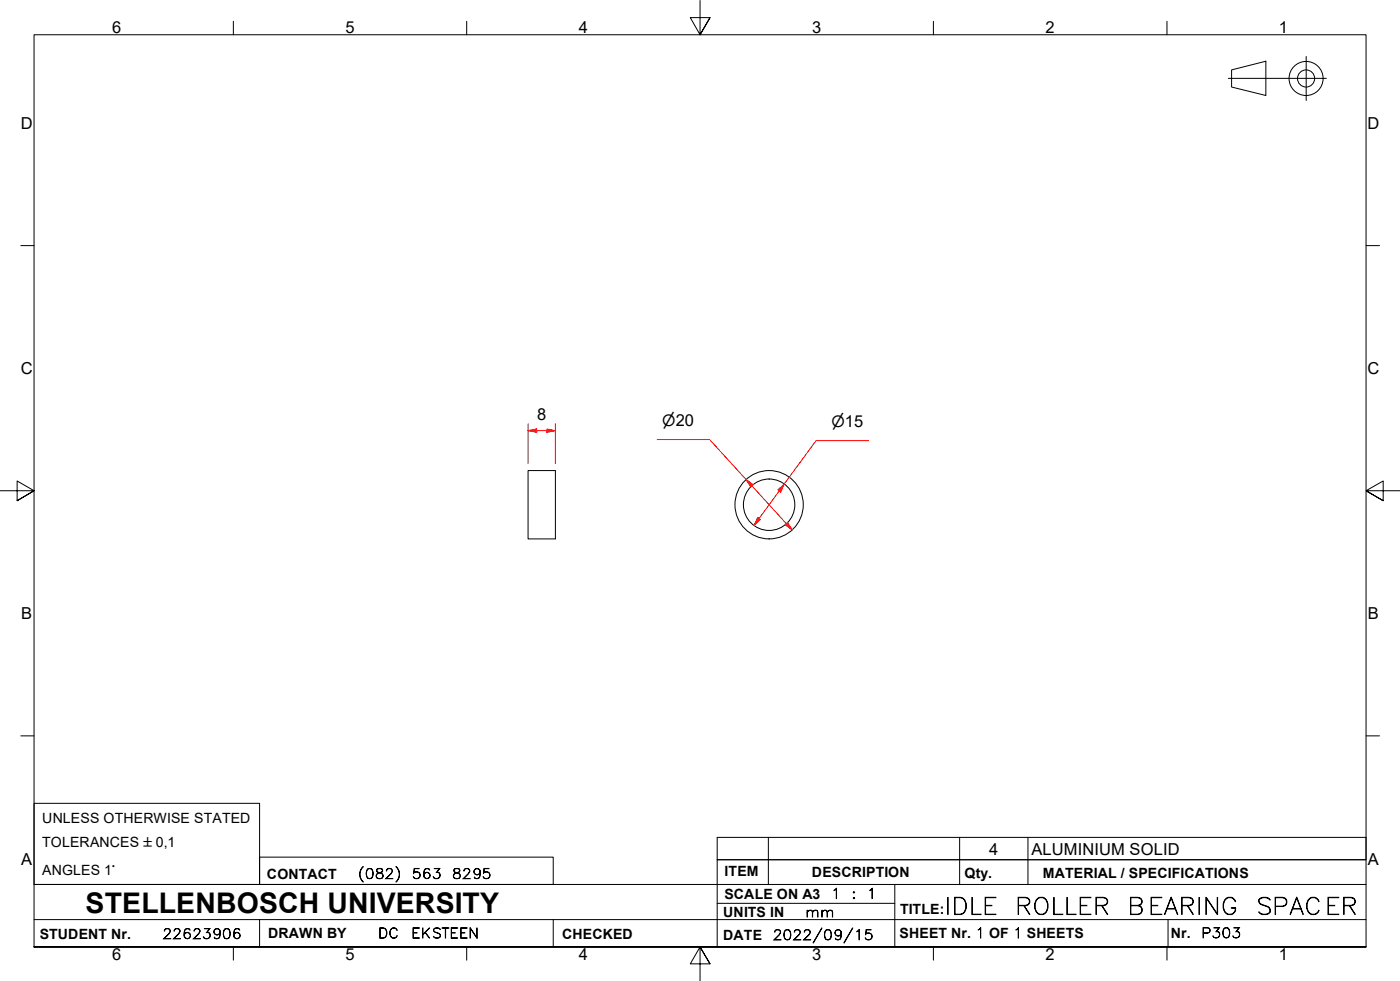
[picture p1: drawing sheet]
<svg xmlns="http://www.w3.org/2000/svg" width="410mm" height="287mm" viewBox="0 0 410 287" stroke-linecap="round" stroke-linejoin="round" font-family="sans-serif">
<!-- layer: Visible Edges(ISO) -->
<g fill="none" stroke="#000" stroke-width=".29">
<path d="M154.6 137.7h8v20h-8z"/>
<circle cx="225.2" cy="147.7" r="7.5"/>
<circle cx="225.2" cy="147.7" r="10"/>
</g>
<!-- layer: Symbols(ISO) -->
<path d="M210 245.1h190v6.6h-190zM225 245.1v6.6M281 245.1v6.6M301 245.1v6.6" fill="none" stroke="#000" stroke-width=".29"/>
<!-- layer: Border_0 -->
<g fill="none" stroke="#000" stroke-width=".29">
<path d="M68.3 6.2v4M136.7 6.2v4M205 .1v10.1l-2.9-5h5.8l-2.9 5 2.9-5M273.3 6.2v4M341.7 6.2v4M6.1 71.9h3.9M400 71.9h3.9M0 143.7h10l-5-2.9v5.8l5-2.9-5 2.9M410 143.7h-10l5-2.9v5.8l-5-2.9 5 2.9M6.1 215.4h3.9M400 215.4h3.9M10 277.2v-267h390v267h-390h390"/>
<path d="M68.3 277.2v3.9M136.7 277.2v3.9M273.3 277.2v3.9M341.7 277.2v3.9M207.9 282.1l-2.9-4.9 2.9 4.9h-5.8l2.9-4.9v10"/>
</g>
<!-- layer: Sketch Geometry(ISO) -->
<g fill="none" stroke="#000" stroke-width=".29">
<path d="M382.5 16.5v12.9M359.7 22.9h28.7M360.6 20.5l10-2.6v10.1l-10-2.5zM10 235.2h66v23.7h-66zM10 258.9h390M76 250.9h86v8h-86zM225 251.7v7.2M262 258.9v18.3M281 251.7v7.2M301 251.7v7.2M400 251.7h-190v25.5M10 277.2h390"/>
<path d="M10 269.2h390M76 269.2v8M162 269.2v8M210 264.4h52M342 269.2v8"/>
<circle cx="382.4" cy="23" r="5"/>
<circle cx="382.4" cy="23" r="2.51"/>
</g>
<!-- layer: Dimensions(ISO) -->
<path d="M154.6 126.1h2.6" fill="none" stroke="#f00" stroke-width=".29"/>
<path d="M154.6 126.1l2.6-.5v1z" fill-rule="evenodd" fill="#f00"/>
<path d="M154.6 126.1l2.6-.5v1zM160.1 126.1h2.5" fill="none" stroke="#f00" stroke-width=".29"/>
<path d="M160.1 125.6l2.5 .5-2.5 .5z" fill-rule="evenodd" fill="#f00"/>
<path d="M154.6 124v11.7M157.2 126.1h2.9M160.1 125.6l2.5 .5-2.5 .5zM162.6 124v11.7M218.4 140.3l1.8 1.9" fill="none" stroke="#f00" stroke-width=".29"/>
<path d="M218.4 140.3l2.1 1.6-.7 .6z" fill-rule="evenodd" fill="#f00"/>
<path d="M218.4 140.3l2.1 1.6-.7 .6zM230.3 153.3l1.7 1.8" fill="none" stroke="#f00" stroke-width=".29"/>
<path d="M229.9 153.6l.7-.7 1.4 2.2z" fill-rule="evenodd" fill="#f00"/>
<path d="M192.4 128.7h15.4l10.6 11.6M220.2 142.2l10.1 11.1M229.6 141.7l-1.4 2M229.9 153.6l.7-.7 1.4 2.2z" fill="none" stroke="#f00" stroke-width=".29"/>
<path d="M227.8 143.4l1.8-1.7-1 2.3z" fill-rule="evenodd" fill="#f00"/>
<path d="M222.2 151.8l-1.4 2M227.8 143.4l1.8-1.7-1 2.3z" fill="none" stroke="#f00" stroke-width=".29"/>
<path d="M221.9 151.5l.7 .6-1.8 1.7z" fill-rule="evenodd" fill="#f00"/>
<path d="M254.3 129h-15.3l-9.4 12.7M221.9 151.5l.7 .6-1.8 1.7zM228.2 143.7l-6 8.1" fill="none" stroke="#f00" stroke-width=".29"/>
<text font-size="8.3" x="25.1" y="267.2">STELLENBOSCH UNIVERSITY</text>
<g font-size="6.7">
<text x="276.5" y="267.7">IDLE</text>
<text x="297.2" y="267.7">ROLLER</text>
<text x="330.1" y="267.7">BEARING</text>
<text x="367.6" y="267.7">SPACER</text>
</g>
<g font-size="4.8">
<text x="32.8" y="9.7">6</text>
<text x="101.2" y="9.7">5</text>
<text x="169.5" y="9.7">4</text>
<text x="237.8" y="9.7">3</text>
<text x="306.1" y="9.7">2</text>
<text x="374.5" y="9.7">1</text>
<text x="6.1" y="37.8">D</text>
<text x="400.4" y="37.8">D</text>
<text x="6.1" y="109.6">C</text>
<text x="400.4" y="109.6">C</text>
<text x="157.3" y="123">8</text>
<text x="6.2" y="181.3">B</text>
<text x="400.5" y="181.3">B</text>
<text x="289.6" y="250.1">4</text>
<text x="302" y="250.2">ALUMINIUM SOLID</text>
<text x="6.2" y="253.1">A</text>
<text x="400.5" y="253.1">A</text>
<text x="32.8" y="281.1">6</text>
<text x="101.2" y="281.1">5</text>
<text x="169.5" y="281.1">4</text>
<text x="237.8" y="281.1">3</text>
<text x="306.1" y="281.1">2</text>
<text x="374.5" y="281.1">1</text>
</g>
<g font-size="4.6">
<text x="193.9" y="124.8">⌀20</text>
<text x="243.5" y="125.1">⌀15</text>
</g>
<g font-size="4.1">
<text x="12.4" y="240.9">UNLESS OTHERWISE STATED</text>
<text x="12.4" y="247.9">TOLERANCES ±0,1</text>
<text x="12.4" y="256">ANGLES 1°</text>
<text x="78.2" y="257.2">CONTACT</text>
<text x="212.2" y="256.5">ITEM</text>
<text x="237.7" y="256.7">DESCRIPTION</text>
<text x="282.4" y="256.9">Qty.</text>
<text x="305.4" y="256.9">MATERIAL / SPECIFICATIONS</text>
<text x="212.1" y="263">SCALE ON A3</text>
<text x="211.8" y="268.4">UNITS IN</text>
<text x="263.5" y="267.7">TITLE:</text>
<text x="11.6" y="274.8">STUDENT Nr.</text>
<text x="78.5" y="274.6">DRAWN BY</text>
<text x="164.6" y="274.8">CHECKED</text>
<text x="211.8" y="275.1">DATE</text>
<text x="263.4" y="274.6">SHEET Nr. 1 OF 1 SHEETS</text>
<text x="342.8" y="274.5">Nr.</text>
</g>
<g font-size="4">
<text x="104.8" y="257.2">(082)</text>
<text x="120.6" y="257.2">563</text>
<text x="132.3" y="257.2">8295</text>
<text x="243.3" y="263">1</text>
<text x="249.3" y="263">:</text>
<text x="253.8" y="263">1</text>
<text x="235.8" y="268.4">mm</text>
<text x="47.6" y="274.8">22623906</text>
<text x="110.7" y="274.6">DC</text>
<text x="120.4" y="274.6">EKSTEEN</text>
<text x="226.3" y="275.1">2022/09/15</text>
<text x="351.7" y="274.5">P303</text>
</g>
</svg>
